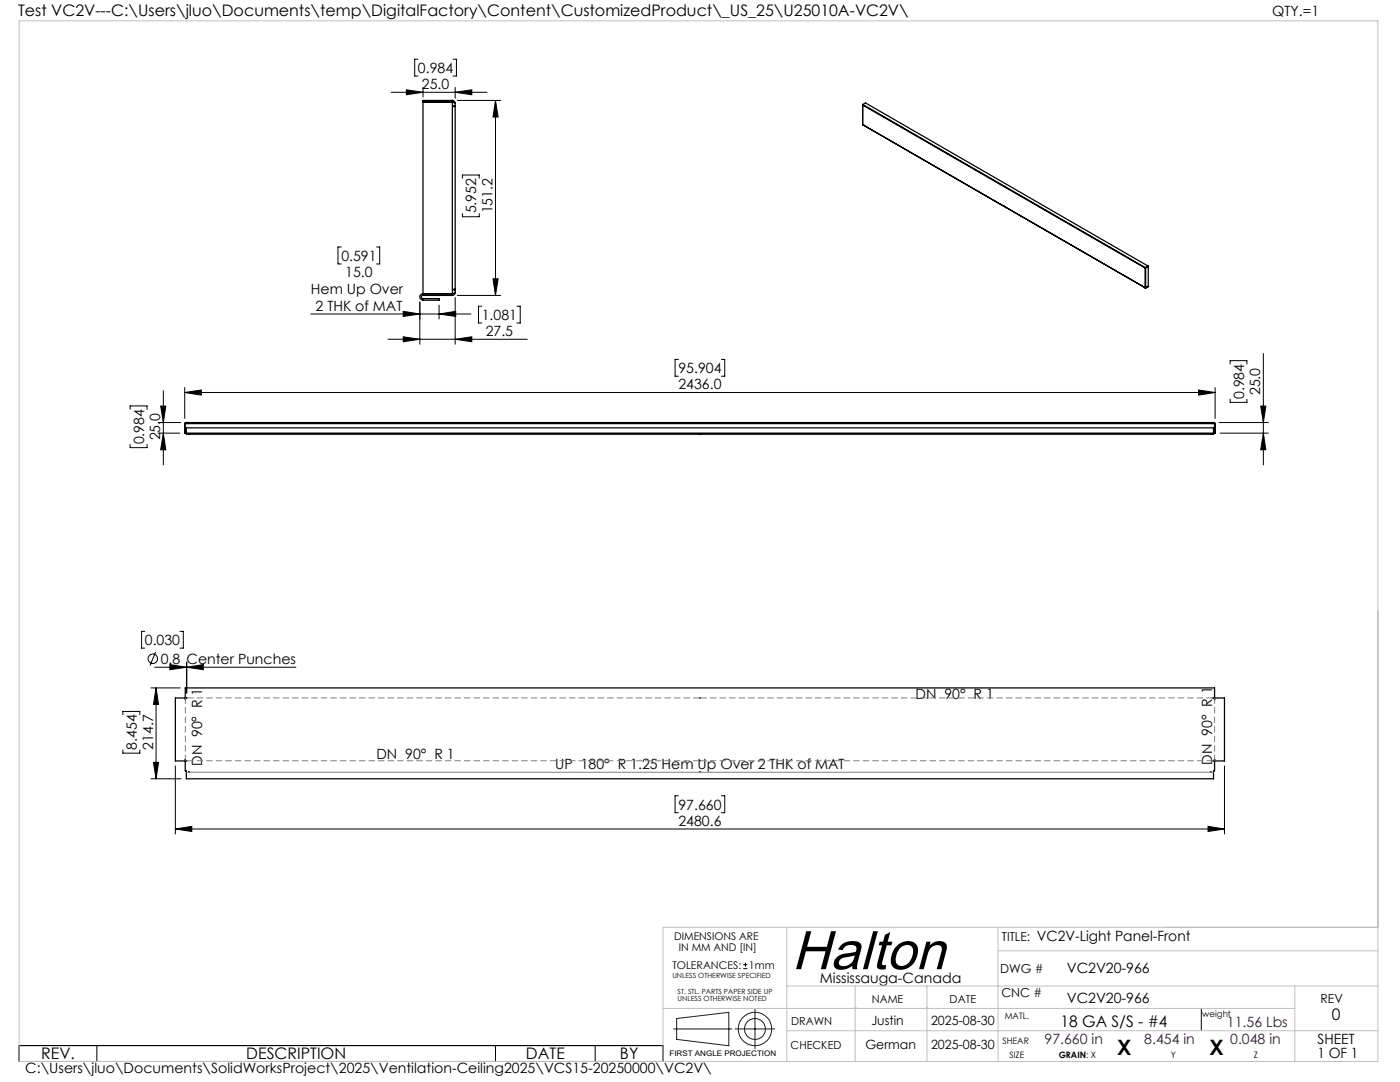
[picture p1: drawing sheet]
<svg xmlns="http://www.w3.org/2000/svg" width="279mm" height="216mm" viewBox="0 0 279 216" stroke-linecap="round" stroke-linejoin="round" font-family="sans-serif">
<g fill="none" stroke="#000" stroke-width=".25">
<path d="M84.4 20.4h5.9M90.3 20.4l.5 .2M90.3 20.4h.2M90.3 20l.3 .1 .2 .5M90.3 20v38.9M90.3 20h-5.9v38.9M90.8 20.6v37.7M172.2 24.9h.1M172.2 24.8h.1M172.2 24.8v.1M172.2 21h.1M172.2 24.9l56.3 32.5"/>
<path d="M172.2 20.9v4M172.2 21l56.3 32.5M172.2 20.8h.1M172.2 20.8v.2M172.2 20.8l56.4 32.6M172.2 20.8l.5-.3 56.4 32.6M172.2 20.9h.1M200.3 37.1h.1M84.4 58.9a.32 .32 0 0 0-.3 .4 .32 .32 0 0 0 .3 .3M84.4 59.6v.3M84.4 58.9h5.9M84.4 59.6h3.2v.3h-3.2"/>
<path d="M90.5 58.6h-6.1a.63 .63 0 0 0-.6 .7 .63 .63 0 0 0 .6 .6M90.8 58.3l-.5 .3h-5.9M90.8 58.3v.4l-.5 .2M200.4 41.2h.1M228.5 53.4h.1M228.5 57.4h.1M228.5 53.5v3.9M228.6 53.4h.1M228.6 53.6h.1M228.6 57.4h.1M228.6 53.4l-.1 .1M228.6 53.4v4"/>
<path d="M228.7 57.4h.1M228.8 57.3h.1M228.8 57.3v.1M229.1 57.2h.1M229.1 57.2l-.3 .1M229.1 57.2l-.3 .2M229.1 53.1h.1M229.1 53.1l-.5 .3M229.2 53.1l-.6 .3M229.2 53.1v4l-.6 .3M36.9 84.5v1.9h205.6v-1.9M36.9 84.5h205.6"/>
<path d="M37 84.5h.1M37 84.5v1.9M37 84.3v.2M37 84.3l-.1 .2M37 84.3h205.3M37.2 85.4h205v1.2h-205zM37.2 84.4h.1M37.7 86.6h.1M139.7 86.6h.1M139.7 84.4h.1M241.6 86.6h.1M241.7 86.6h.1"/>
<path d="M242.1 84.4h.1M242.3 84.3l.1 .2M242.3 84.3l.2 .2M242.4 84.5h.1M242.4 84.5v1.9M37 139.6h.1M37 137.3h205.4v2h2v12.5h-2v2h-.2v1.6h-205v-1.6h-.2v-2h-2v-12.5h2zM37.3 139.3h.1M139.7 139.3h.1M242.1 139.3h.1M242.4 139.6h.1M37 151.6h.1"/>
<path d="M37.3 151.8h.1M37.7 154.1h.1M139.7 151.8h.1M139.7 154.1h.1M241.6 154.1h.1M242.1 151.8h.1M242.4 151.6h.1"/>
<circle cx="90.6" cy="21.2" r=".12"/>
<circle cx="90.7" cy="57.8" r=".13"/>
</g>
<g fill="none" stroke="#000" stroke-width=".2">
<path d="M78.1 18.4h19.1M81.1 17.9l3.3 .5-3.3 .5zM83.4 11.8h-.6v3.4h.6M84.4 17.4v2M90.4 11.8h.7v3.4h-.7M90.8 18.4l3.4-.5v1zM90.8 17.4v2.2M91.3 20h8.6M92.3 35.6v-.7h3.3v.7M98.9 20l.5 3.4h-1zM98.9 20v38.9M68.1 49.3h-.6v3.4h.6"/>
<path d="M75.1 49.3h.7v3.4h-.7M90.8 59.4v9.3M91.3 58.9h8.6M92.3 42.6v.7h3.3v-.7M98.4 55.6h1l-.5 3.3zM32.6 78v14.8M36.9 78.3l3.3-.5v1zM36.9 77.3v6.2M36.9 78.3h205.6M62 62.7h32M77.4 67.7h27.8M80.5 62.1l3.3 .6-3.3 .4z"/>
<path d="M80.5 67.2l3.3 .5-3.3 .5zM83.8 60.3v8.4M87.6 62.7l3.3-.6v1zM87.6 60.9v2.7M90.8 67.7l3.4-.5v1zM96.1 61.1h-.6v3.4h.6M103.2 61.1h.6v3.4h-.6M135.4 71.7h-.7v3.4h.7M144 71.7h.6v3.4h-.6M239.2 77.8l3.3 .5-3.3 .5zM242.5 77.3v6.2M245.5 72.6v-.6h3.3v.6"/>
<path d="M245.5 79.7v.6h3.3v-.6M252.1 70.6v22.2M26 81.7v-.7h3.4v.7M26 88.7v.6h3.4v-.6M31.6 86.4h4.3M31.6 84.3h4.5M32.1 81h1l-.5 3.3zM32.6 86.4l.5 3.3h-1zM243.3 84.3h9.8M243.5 86.4h9.6M251.6 81h1l-.5 3.3zM252.1 86.4l.5 3.3h-1z"/>
<path d="M28.9 126h-.6v3.3h.6M30.1 137.3h5.9M30.9 133.1h28.2M31 130.1l-1 2.7M31.2 137.3l.4 3.3h-1zM31.2 137.3v18.1M33.9 132.6l3.3 .5-3.3 .5zM35.9 126h.7v3.3h-.7M37.2 132.1v6.2M37.3 133.1l3.3-.5v1zM37.3 132.1v6.2M24.5 142.6v-.6h3.4v.6"/>
<path d="M24.5 149.6v.7h3.4v-.7M30.1 155.4h6.1M30.6 152.1h1l-.4 3.3zM35 152.8v13.6M135.4 158.8h-.7v3.4h.7M144 158.8h.6v3.4h-.6M244.4 152.8v13.6M35 165.4l3.3-.5v1zM35 165.4h209.4M241.1 164.9l3.3 .5-3.3 .5zM148.3 193.3h.9M148.3 192.5h.9"/>
<path d="M148.8 192.1v.8M3.8 208.6h128.5v3.2h-128.5zM19.3 208.6v3.2M98.9 208.6v3.2M118.8 208.6v3.2M239.7 201.2v4.5"/>
<circle cx="30.5" cy="131.4" r=".95"/>
</g>
<g fill="none" stroke="#191924" stroke-width=".2">
<path d="M134.4 205.3h11.7M135 203.2l10.5-1.2v6.7l-10.5-1.3zM146.7 205.3h7.9M150.7 201.4v7.9"/>
<circle cx="150.7" cy="205.3" r="2.09"/>
<circle cx="150.7" cy="205.3" r="3.3"/>
</g>
<path d="M37 139.3v.2M37.2 139.3h-.2M242.4 139.3h-.2M242.4 139.5v-.2M37 151.6v.2M37 151.8h.2M242.2 151.8h.2M242.4 151.8v-.2" fill="none" stroke="#808080" stroke-width=".2" stroke-dasharray="1.3 .6" stroke-linecap="butt"/>
<path d="M37 139.6v11.9M242.4 151.5v-11.9" fill="none" stroke="#808080" stroke-width=".2" stroke-dasharray="1.3 .6" stroke-dashoffset=".4" stroke-linecap="butt"/>
<path d="M139.7 139.3h-102.4M242.1 139.3h-102.4M37.3 151.8h102.4M139.7 151.8h102.4" fill="none" stroke="#808080" stroke-width=".2" stroke-dasharray="1.3 .6" stroke-dashoffset="-.1" stroke-linecap="butt"/>
<path d="M37.2 154.1h.5M37.7 154.1h203.9M241.7 154.1h.5" fill="none" stroke="#808080" stroke-width=".2"/>
<path d="M3.8 4.2h271.2v207.6h-271.2zM157 196.7h118M157 185v26.8M170.7 196.7v15.1M185 196.7v15.1M199.2 185v26.8M199.2 189.7h75.8M258.4 196.7v15.1M275 185h-142.7v26.8M132.3 201.2h126.1M157 205.7h118M170.7 201h.1" fill="none" stroke="#c0c0c0" stroke-width=".2"/>
<g fill="#000">
<path d="M90.8 18.4l3.4-.5v1zM81.1 17.9l3.3 .5-3.3 .5zM90.8 67.7l3.4-.5v1zM80.5 67.2l3.3 .5-3.3 .5z"/>
<path d="M36.9 78.3l3.3-.5v1zM239.2 77.8l3.3 .5-3.3 .5z"/>
<path d="M87.6 62.7l3.3-.6v1zM80.5 62.1l3.3 .6-3.3 .4z"/>
<path d="M32.6 86.4l.5 3.3h-1zM32.1 81h1l-.5 3.3zM252.1 86.4l.5 3.3h-1zM251.6 81h1l-.5 3.3z"/>
<path d="M30.6 152.1h1l-.4 3.3zM31.2 137.3l.4 3.3h-1zM98.4 55.6h1l-.5 3.3zM98.9 20l.5 3.4h-1z"/>
<path d="M35 165.4l3.3-.5v1zM241.1 164.9l3.3 .5-3.3 .5zM33.9 132.6l3.3 .5-3.3 .5zM37.3 133.1l3.3-.5v1z"/>
</g>
<text font-size="11" x="158" y="193.4">Halton</text>
<g font-size="4.2">
<text x="223" y="210.4">X</text>
<text x="241.4" y="210.4">X</text>
</g>
<g font-size="3.2">
<text x="3.6" y="3.3">Test VC2V---C:\Users\jluo\Documents\temp\DigitalFactory\Content\CustomizedProduct\_US_25\U25010A-VC2V\</text>
<text x="265.8" y="203.5">0</text>
<text x="211.6" y="204.9">18 GA S/S - #4</text>
<text x="8.2" y="211.4">REV.</text>
<text x="49.2" y="211.4">DESCRIPTION</text>
<text x="105" y="211.4">DATE</text>
<text x="123.7" y="211.4">BY</text>
</g>
<g font-size="2.8">
<text x="253.9" y="3.3">QTY.=1</text>
<text x="83.4" y="14.5">0.984</text>
<text x="84.2" y="17.8">25.0</text>
<text x="95" y="42.6" transform="rotate(-90 95 42.6)">5.952</text>
<text x="98.3" y="42.6" transform="rotate(-90 98.3 42.6)">151.2</text>
<text x="68.1" y="52">0.591</text>
<text x="62" y="58.6">Hem Up Over</text>
<text x="68.9" y="55.3">15.0</text>
<text x="63" y="62">2 THK of MAT</text>
<text x="96.1" y="63.8">1.081</text>
<text x="96.9" y="67.1">27.5</text>
<text x="135.4" y="74.4">95.904</text>
<text x="135.4" y="77.7">2436.0</text>
<text x="248.3" y="79.6" transform="rotate(-90 248.3 79.6)">0.984</text>
<text x="251.5" y="78.9" transform="rotate(-90 251.5 78.9)">25.0</text>
<text x="28.7" y="88.7" transform="rotate(-90 28.7 88.7)">0.984</text>
<text x="32" y="87.9" transform="rotate(-90 32 87.9)">25.0</text>
<text x="28.9" y="128.7">0.030</text>
<text x="32.1" y="132.5">0.8</text>
<text x="37.2" y="132.5">Center Punches</text>
<text x="182.7" y="139.6">DN 90° R 1</text>
<text x="27.3" y="149.6" transform="rotate(-90 27.3 149.6)">8.454</text>
<text x="30.5" y="149.6" transform="rotate(-90 30.5 149.6)">214.7</text>
<text x="40.4" y="152.8" transform="rotate(-90 40.4 152.8)">DN 90° R 1</text>
<text x="75.1" y="151.4">DN 90° R 1</text>
<text x="110.8" y="153.4">UP 180° R 1.25 Hem Up Over 2 THK of MAT</text>
<text x="241.9" y="152.6" transform="rotate(-90 241.9 152.6)">DN 90° R 1</text>
<text x="135.4" y="161.5">97.660</text>
<text x="135.4" y="164.8">2480.6</text>
<text x="206.9" y="187.8">VC2V-Light Panel-Front</text>
<text x="163.6" y="196.1">Mississauga-Canada</text>
<text x="212.9" y="194.1">VC2V20-966</text>
<text x="212.9" y="200.1">VC2V20-966</text>
<text x="263" y="208.3">SHEET</text>
<text x="5" y="214.1">C:\Users\jluo\Documents\SolidWorksProject\2025\Ventilation-Ceiling2025\VCS15-20250000\VC2V\</text>
<text x="262.9" y="211.1">1 OF 1</text>
</g>
<g font-size="2.8" fill="#400040">
<text x="208.5" y="208.3">97.660 in</text>
<text x="228.4" y="208.3">8.454 in</text>
<text x="244.9" y="204.9">11.56 Lbs</text>
<text x="245.5" y="208.3">0.048 in</text>
</g>
<g font-size="2.5">
<text x="200" y="187.8">TITLE:</text>
<text x="199.6" y="194.1">DWG #</text>
<text x="199.9" y="198.9">CNC #</text>
<text x="263.5" y="200.1">REV</text>
<text x="172.7" y="209.3">German</text>
<text x="173.9" y="204.6">Justin</text>
<text x="185.8" y="204.6">2025-08-30</text>
<text x="185.8" y="209.3">2025-08-30</text>
</g>
<g font-size="2.2">
<text x="174" y="200.1">NAME</text>
<text x="189.5" y="200.1">DATE</text>
<text x="157.8" y="209.3">CHECKED</text>
<text x="157.9" y="204.6">DRAWN</text>
</g>
<g font-size="2.1">
<text x="134.5" y="187.6">DIMENSIONS ARE</text>
<text x="135.5" y="189.7">IN MM AND [IN]</text>
<text x="134.2" y="193.3">TOLERANCES:</text>
<text x="149.5" y="193.3">1mm</text>
</g>
<g font-size="1.8">
<text x="200.5" y="203.3">MATL.</text>
<text x="240" y="202.8">weight</text>
<text x="200.1" y="208.3">SHEAR</text>
<text x="201.5" y="211.1">SIZE</text>
<text x="211.3" y="211.1">GRAIN: X</text>
<text x="233.7" y="211.1">Y</text>
<text x="250.2" y="211.1">Z</text>
</g>
<text font-size="1.5" x="133.6" y="210.7">FIRST ANGLE PROJECTION</text>
<g font-size="1.4">
<text x="134.2" y="195.1">UNLESS OTHERWISE SPECIFIED</text>
<text x="135.2" y="198.3">ST. STL. PARTS PAPER SIDE UP</text>
<text x="135.2" y="199.7">UNLESS OTHERWISE NOTED</text>
</g>
</svg>
